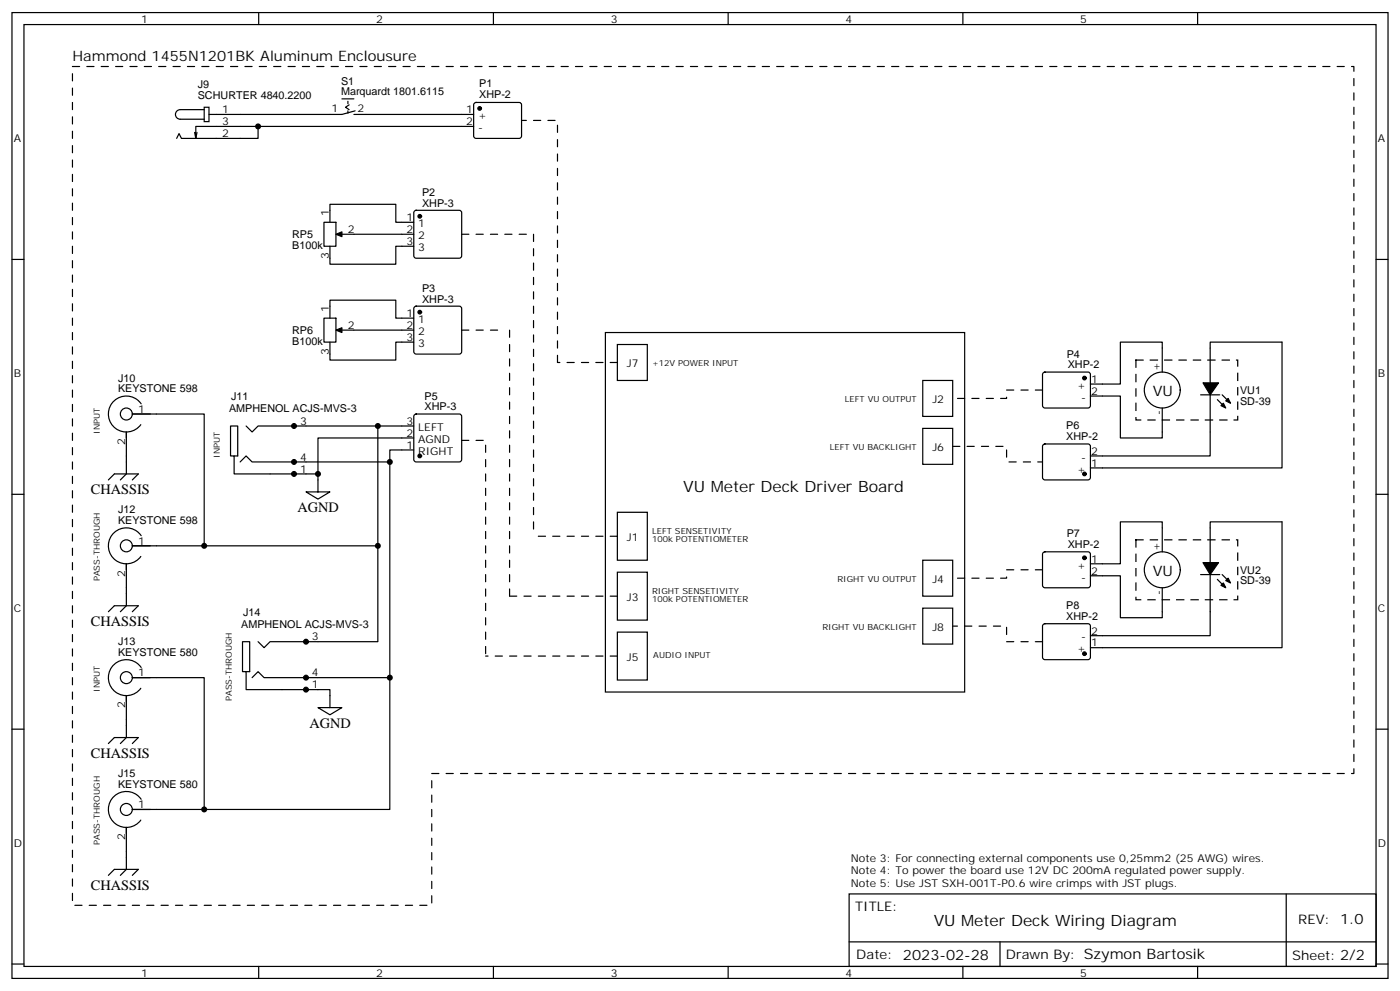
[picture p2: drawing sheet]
<svg xmlns="http://www.w3.org/2000/svg" width="412mm" height="292mm" viewBox="0 0 412 292" stroke-linecap="round" stroke-linejoin="round" font-family="sans-serif">
<g fill="none" stroke="#000" stroke-width=".35">
<path d="M3.5 3.7h405.4v284.3h-405.4zM7.1 7.2h398.2v277.3h-398.2zM76.2 3.7v3.5M145.3 3.7v3.5M214.5 3.7v3.5M283.6 3.7v3.5M352.8 3.7v3.5M57.3 39l.4 1.7v-3.5h18.3v3.5h-22.6l-.7-1.4-.7 1.4M58 39l-.3 1.7M60.1 31.6h1.5v4.2h-1.5zM60.1 32.3h-7a1.41 1.41 0 0 0-1.4 1.4 1.41 1.41 0 0 0 1.4 1.4h7M76 37.2h63.5"/>
<path d="M100.7 29.1h3.5M102.5 29.8v.7M102.5 32.6v.7M102.8 30.9l-1 .7 1 .7M104.2 33.7h35.3M104.6 32.6l-3.9 1.1h-39.1M139.8 30.4l.4-.2h12.7l.5 .2 .2 .5v9.4l-.7 .4h-12.9l-.5-.7v-9.1zM3.5 76.4h3.6M95.4 65.4h3.6v7.1h-3.6zM97.2 65.4v-5.3h19.4v5.3h5.3M97.2 72.5v5.3h19.4v-5.3h5.3M100.7 69h21.2"/>
<path d="M122.1 62.1l.5-.2h12.7l.5 .2 .2 .5v12.7l-.2 .5-.5 .2h-12.7l-.5-.2-.2-.5v-12.7zM405.3 76.4h3.6M95.4 93.7h3.6v7h-3.6zM97.2 93.7v-5.3h19.4v5.3h5.3M100.7 97.2h21.2M122.1 90.3l.5-.2h12.7l.5 .2 .2 .5v12.7l-.2 .5-.5 .2h-12.7l-.5-.2-.2-.5v-12.7zM178.3 97.9h105.9v105.8h-105.9zM41.6 118.9a5.3 5.3 0 0 0-7.8-1 5.3 5.3 0 0 0-.2 7.9 5.3 5.3 0 0 0 7.9-.8M97.2 100.7v5.3h19.4v-5.3h5.3M181.9 101.4h8.8v10.6h-8.8zM271.8 112h8.8v10.6h-8.8zM307.3 109.7l.5-.2h12.7l.5 .2 .2 .5-.1 9.5-.6 .4h-13l-.4-.7v-9.2z"/>
<path d="M321.2 116.6h8.8v12.3h12.4v-8.8M342.4 109.5v-8.8h-12.4v12.4h-8.8M356.5 112.7v-12h21.1v37.1h-56.4M356.5 116.2v18h-35.3M37.2 127.2v12.3l-1.7 1.8M39 121.9h21.1v38.8h-21.1M69 134.2h1v-8.8h-2.1v8.8h1.1v5.3h24.7v5.3M70.7 136l1.8-1.8 1.8 1.8h40.5v63.5h-37l-1.8-1.8-1.7 1.8M72.5 125.4l1.8 1.8 1.7-1.8h35.3v63.5h-31.7l-1.8 1.8-1.8-1.8M111.3 125.4h10.6M121.9 132.5h-7.1v3.5M121.9 128.9h-28.2v10.6"/>
<path d="M122.1 122.1l.5-.2h12.7l.5 .2 .2 .5v12.7l-.2 .5-.5 .2h-12.7l-.5-.2-.2-.5v-12.7zM271.8 126.1h8.8v10.6h-8.8zM307.3 130.9l.5-.2h12.7l.5 .2 .2 .5-.1 9.5-.6 .4-13-.1-.4-.6v-9.2zM3.5 145.5h3.6M31.9 141.3l1.8-1.8h7l-1.7 1.8M41.6 157.7a5.3 5.3 0 0 0-7.8-1 5.3 5.3 0 0 0-.2 7.9 5.3 5.3 0 0 0 7.9-.8M90.1 144.8h7.1l-3.5 2.1zM181.9 150.8h8.8v14.1h-8.8zM405.3 145.5h3.6M37.2 166v12.3l-1.7 1.8M60.1 160.7h51.2M181.9 168.5h8.8v14.1h-8.8z"/>
<path d="M271.8 179h8.8v10.6h-8.8zM271.8 164.9h8.8v10.6h-8.8zM307.3 162.7l.5-.2h12.7l.5 .2 .2 .5-.1 9.4-.6 .4h-13l-.4-.7v-9.1zM321.2 169.5h8.8v12.4h12.4v-8.9M342.4 162.5v-8.9h-12.4v12.4h-8.8M356.5 165.6v-12h21.1v37.1h-56.4M356.5 169.2v17.9h-35.3M31.9 180.1l1.8-1.8h7l-1.7 1.8M39 199.5h21.1v38.8M41.6 196.5a5.3 5.3 0 0 0-7.8-1 5.3 5.3 0 0 0-.2 7.9 5.3 5.3 0 0 0 7.9-.8M72.5 197.7h1.1v-8.8h-2.2v8.8h1.1v5.3h24.7v5.3M114.8 199.5v38.8h-75.8"/>
<path d="M181.9 186.1h8.8v14.1h-8.8zM307.3 183.8l.5-.2h12.7l.5 .2 .2 .5-.1 9.5-.6 .4-13-.1-.4-.6v-9.2zM3.5 214.7h3.6M31.9 218.9l1.8-1.8h7l-1.7 1.8M37.2 204.8v12.3l-1.7 1.8M93.7 208.3h7l-3.5 2.1zM405.3 214.7h3.6M41.6 235.3a5.3 5.3 0 0 0-7.8-1 5.3 5.3 0 0 0-.2 7.9 5.3 5.3 0 0 0 7.9-.8M31.9 257.7l1.8-1.8h7l-1.7 1.8M37.2 243.6v12.3l-1.7 1.8M250.1 263.2h155.2v21.3h-155.2zM250.1 277.3h155.2"/>
<path d="M294.6 277.3v7.2M378.9 263.2v21.1M3.5 283.8h3.6M76.2 284.5v3.5M145.3 284.5v3.5M214.5 284.5v3.5M283.6 284.5v3.5M352.8 284.5v3.5M405.3 283.8h3.6"/>
<circle cx="342.4" cy="114.8" r="5.3"/>
<circle cx="37.2" cy="121.9" r="1.76"/>
<circle cx="37.2" cy="160.7" r="1.76"/>
<circle cx="342.4" cy="167.7" r="5.3"/>
<circle cx="37.2" cy="199.5" r="1.76"/>
<circle cx="37.2" cy="238.3" r="1.76"/>
</g>
<g fill="#000" stroke="#000" stroke-width=".35">
<path d="M99 69l1.7-.7v1.4zM99 97.2l1.7-.7v1.4zM354.4 112.7h4.6l-2.5 3.5zM358.6 117.7l1.4 1.4zM353.7 116.2h5.6zM360 116.2l1.4 1.5zM361.1 118l.7-.7 .7 1.4zM359.7 119.4l.7-.7 .7 1.4zM354.4 165.6h4.6l-2.5 3.6zM358.6 170.6l1.4 1.4zM353.7 169.2h5.6zM360 169.2l1.4 1.4z"/>
<path d="M359.7 172.3l.7-.7 .7 1.4zM361.1 170.9l.7-.7 .7 1.4z"/>
<circle cx="141.3" cy="31.9" r=".53"/>
<circle cx="123.6" cy="63.7" r=".53"/>
<circle cx="123.6" cy="91.9" r=".53"/>
<circle cx="319.4" cy="111.3" r=".53"/>
<circle cx="86.6" cy="139.5" r=".71"/>
<circle cx="86.6" cy="136" r=".71"/>
<circle cx="86.6" cy="125.4" r=".71"/>
<circle cx="123.6" cy="134.2" r=".53"/>
<circle cx="319.4" cy="139.5" r=".53"/>
<circle cx="319.4" cy="164.2" r=".53"/>
<circle cx="90.1" cy="188.9" r=".71"/>
<circle cx="90.1" cy="199.5" r=".71"/>
<circle cx="319.4" cy="192.4" r=".53"/>
<circle cx="90.1" cy="203" r=".71"/>
</g>
<g fill="none" stroke="#000" stroke-width=".35" stroke-dasharray="2.1 2.1">
<path d="M21.3 19.6h377.5v208.1h-271.6v38.8h-105.9v-246.9M136 69h21.2v88.9M136 97.2h11.6M164.2 106.7v-71.2h-10.6M181.9 106.7h-17.7M307.1 114.8h-10.6v2.5h-15.9M334.6 106h30v17.6h-30zM136 129.6h7.1v63.5M280.6 131.4h15.9v4.6h10.6M181.9 157.9h-24.7M334.6 158.9h30v17.7h-30zM150.1 175.5v-78.3"/>
<path d="M181.9 175.5h-31.8M307.1 167.7h-10.6v2.5h-15.9M181.9 193.1h-38.8M307.1 188.9h-10.6v-4.6h-15.9"/>
</g>
<g fill="#000">
<circle cx="76" cy="37.2" r=".88"/>
<circle cx="93.7" cy="139.5" r=".88"/>
<circle cx="111.3" cy="125.4" r=".88"/>
<circle cx="114.8" cy="136" r=".88"/>
<circle cx="60.1" cy="160.7" r=".88"/>
<circle cx="111.3" cy="160.7" r=".88"/>
<circle cx="114.8" cy="199.5" r=".88"/>
<circle cx="60.1" cy="238.3" r=".88"/>
</g>
<g font-size="4.6">
<text x="201.3" y="144.8">VU Meter Deck Driver Board</text>
<text x="275" y="272.7">VU Meter Deck Wiring Diagram</text>
</g>
<g font-size="4.2">
<text x="21.3" y="17.8">Hammond 1455N1201BK Aluminum Enclousure</text>
<text x="339.5" y="116.6">VU</text>
<text x="26.8" y="145.5">CHASSIS</text>
<text x="87.6" y="150.8">AGND</text>
<text x="339.5" y="169.5">VU</text>
<text x="26.8" y="184.3">CHASSIS</text>
<text x="91.2" y="214.3">AGND</text>
<text x="26.8" y="223.2">CHASSIS</text>
<text x="26.8" y="262">CHASSIS</text>
</g>
<g font-size="3.9">
<text x="251.9" y="268.3">TITLE:</text>
<text x="382.4" y="272">REV: 1.0</text>
<text x="252.2" y="282.2">Date: 2023-02-28</text>
<text x="296.3" y="282.2">Drawn By: Szymon Bartosik</text>
<text x="380.6" y="282.6">Sheet: 2/2</text>
</g>
<g font-size="3.2">
<text x="41.6" y="6.7">1</text>
<text x="110.8" y="6.7">2</text>
<text x="179.9" y="6.7">3</text>
<text x="249.1" y="6.7">4</text>
<text x="318.2" y="6.7">5</text>
<text x="58.3" y="29">SCHURTER 4840.2200</text>
<text x="58.3" y="25.8">J9</text>
<text x="100.5" y="28">Marquardt 1801.6115</text>
<text x="100.5" y="24.9">S1</text>
<text x="141.2" y="28.9">XHP-2</text>
<text x="141.2" y="25.8">P1</text>
<text x="65.4" y="33.3">1</text>
<text x="97.6" y="33">1</text>
<text x="105.3" y="33">2</text>
<text x="137.3" y="33.3">1</text>
<text x="140.8" y="35.1">+</text>
<text x="4.1" y="41.8">A</text>
<text x="65.4" y="36.9">3</text>
<text x="65.4" y="40.4">2</text>
<text x="137.3" y="36.9">2</text>
<text x="140.8" y="38.6">-</text>
<text x="405.9" y="41.8">A</text>
<text x="124.3" y="57.7">P2</text>
<text x="96.8" y="63.7" transform="rotate(-90 96.8 63.7)">1</text>
<text x="119.7" y="65.1">1</text>
<text x="124.3" y="60.9">XHP-3</text>
<text x="86.1" y="70.1">RP5</text>
<text x="102.5" y="68.6">2</text>
<text x="119.7" y="68.6">2</text>
<text x="123.2" y="66.9">1</text>
<text x="123.2" y="70.4">2</text>
<text x="86.1" y="73.3">B100k</text>
<text x="96.8" y="76.3" transform="rotate(-90 96.8 76.3)">3</text>
<text x="119.7" y="72.1">3</text>
<text x="123.2" y="73.9">3</text>
<text x="124.3" y="89.1">XHP-3</text>
<text x="124.3" y="85.9">P3</text>
<text x="96.8" y="91.9" transform="rotate(-90 96.8 91.9)">1</text>
<text x="119.7" y="93.3">1</text>
<text x="123.2" y="95.1">1</text>
<text x="86.1" y="101.5">B100k</text>
<text x="86.1" y="98.3">RP6</text>
<text x="102.5" y="96.8">2</text>
<text x="119.7" y="96.8">2</text>
<text x="119.7" y="100.4">3</text>
<text x="123.2" y="98.6">2</text>
<text x="96.8" y="104.5" transform="rotate(-90 96.8 104.5)">3</text>
<text x="123.2" y="102.1">3</text>
<text x="314.2" y="105.3">P4</text>
<text x="4.1" y="110.9">B</text>
<text x="34.8" y="112.3">J10</text>
<text x="184.7" y="108.1">J7</text>
<text x="314.5" y="108.5">XHP-2</text>
<text x="321.4" y="112.7">1</text>
<text x="341.7" y="109.3" transform="rotate(-90 341.7 109.3)">+</text>
<text x="405.9" y="110.9">B</text>
<text x="34.8" y="115.5">KEYSTONE 598</text>
<text x="68.1" y="117.7">J11</text>
<text x="125.1" y="117.6">P5</text>
<text x="274.6" y="118.7">J2</text>
<text x="317.3" y="114.5">+</text>
<text x="318.5" y="118">-</text>
<text x="321.4" y="116.2">2</text>
<text x="365.3" y="119.1">SD-39</text>
<text x="365.3" y="116">VU1</text>
<text x="40.7" y="121.5">1</text>
<text x="67.5" y="121.3">AMPHENOL ACJS-MVS-3</text>
<text x="88.4" y="125.1">3</text>
<text x="119.7" y="125.1">3</text>
<text x="125.1" y="120.8">XHP-3</text>
<text x="342.4" y="122.2" transform="rotate(-90 342.4 122.2)">-</text>
<text x="36.9" y="131" transform="rotate(-90 36.9 131)">2</text>
<text x="119.7" y="128.6">2</text>
<text x="123.2" y="130.4">AGND</text>
<text x="123.2" y="126.8">LEFT</text>
<text x="314.1" y="129.6">XHP-2</text>
<text x="314.1" y="126.4">P6</text>
<text x="88.4" y="135.6">4</text>
<text x="119.7" y="132.1">1</text>
<text x="123.2" y="133.9">RIGHT</text>
<text x="274.6" y="132.8">J6</text>
<text x="318.5" y="135.6">-</text>
<text x="321.4" y="137.4">1</text>
<text x="321.4" y="133.9">2</text>
<text x="88.4" y="139.2">1</text>
<text x="317.3" y="139.2">+</text>
<text x="34.8" y="154.3">KEYSTONE 598</text>
<text x="34.8" y="151.1">J12</text>
<text x="40.7" y="160.3">1</text>
<text x="184.7" y="159.3">J1</text>
<text x="314.2" y="158.2">P7</text>
<text x="314.5" y="161.4">XHP-2</text>
<text x="317.3" y="167.4">+</text>
<text x="321.4" y="165.6">1</text>
<text x="341.7" y="162.2" transform="rotate(-90 341.7 162.2)">+</text>
<text x="36.9" y="169.8" transform="rotate(-90 36.9 169.8)">2</text>
<text x="274.6" y="171.6">J4</text>
<text x="318.5" y="170.9">-</text>
<text x="321.4" y="169.2">2</text>
<text x="365.3" y="172">SD-39</text>
<text x="365.3" y="168.9">VU2</text>
<text x="184.7" y="176.9">J3</text>
<text x="314.1" y="179.3">P8</text>
<text x="342.4" y="175.2" transform="rotate(-90 342.4 175.2)">-</text>
<text x="4.1" y="180.1">C</text>
<text x="71" y="184.8">AMPHENOL ACJS-MVS-3</text>
<text x="71.6" y="181.2">J14</text>
<text x="274.6" y="185.7">J8</text>
<text x="314.1" y="182.6">XHP-2</text>
<text x="405.9" y="180.1">C</text>
<text x="34.8" y="189.9">J13</text>
<text x="91.9" y="188.6">3</text>
<text x="318.5" y="188.6">-</text>
<text x="321.4" y="190.3">1</text>
<text x="321.4" y="186.8">2</text>
<text x="34.8" y="193.1">KEYSTONE 580</text>
<text x="184.7" y="194.6">J5</text>
<text x="317.3" y="192.1">+</text>
<text x="40.7" y="199.1">1</text>
<text x="91.9" y="202.7">1</text>
<text x="91.9" y="199.1">4</text>
<text x="36.9" y="208.6" transform="rotate(-90 36.9 208.6)">2</text>
<text x="34.8" y="232">KEYSTONE 580</text>
<text x="34.8" y="228.7">J15</text>
<text x="40.7" y="237.9">1</text>
<text x="4.1" y="249.2">D</text>
<text x="36.9" y="247.4" transform="rotate(-90 36.9 247.4)">2</text>
<text x="405.9" y="249.2">D</text>
<text x="250.6" y="257.4">Note 4: To power the board use 12V DC 200mA regulated power supply.</text>
<text x="250.6" y="253.8">Note 3: For connecting external components use 0,25mm2 (25 AWG) wires.</text>
<text x="250.6" y="261.2">Note 5: Use JST SXH-001T-P0.6 wire crimps with JST plugs.</text>
<text x="41.6" y="287.5">1</text>
<text x="110.8" y="287.5">2</text>
<text x="179.9" y="287.5">3</text>
<text x="249.1" y="287.5">4</text>
<text x="318.2" y="287.5">5</text>
</g>
<g font-size="2.5">
<text x="192.1" y="107.8">+12V POWER INPUT</text>
<text x="248.9" y="118.4">LEFT VU OUTPUT</text>
<text x="29.5" y="127.8" transform="rotate(-90 29.5 127.8)">INPUT</text>
<text x="64.7" y="134.8" transform="rotate(-90 64.7 134.8)">INPUT</text>
<text x="244.4" y="132.5">LEFT VU BACKLIGHT</text>
<text x="192.1" y="157.2">LEFT SENSETIVITY</text>
<text x="192.1" y="159.6">100k POTENTIOMETER</text>
<text x="29.5" y="171.2" transform="rotate(-90 29.5 171.2)">PASS-THROUGH</text>
<text x="246.7" y="171.3">RIGHT VU OUTPUT</text>
<text x="192.1" y="174.8">RIGHT SENSETIVITY</text>
<text x="192.1" y="177.3">100k POTENTIOMETER</text>
<text x="242.3" y="185.4">RIGHT VU BACKLIGHT</text>
<text x="192.4" y="193.9">AUDIO INPUT</text>
<text x="29.5" y="203.6" transform="rotate(-90 29.5 203.6)">INPUT</text>
<text x="68.3" y="206.4" transform="rotate(-90 68.3 206.4)">PASS-THROUGH</text>
<text x="29.5" y="248.8" transform="rotate(-90 29.5 248.8)">PASS-THROUGH</text>
</g>
</svg>
